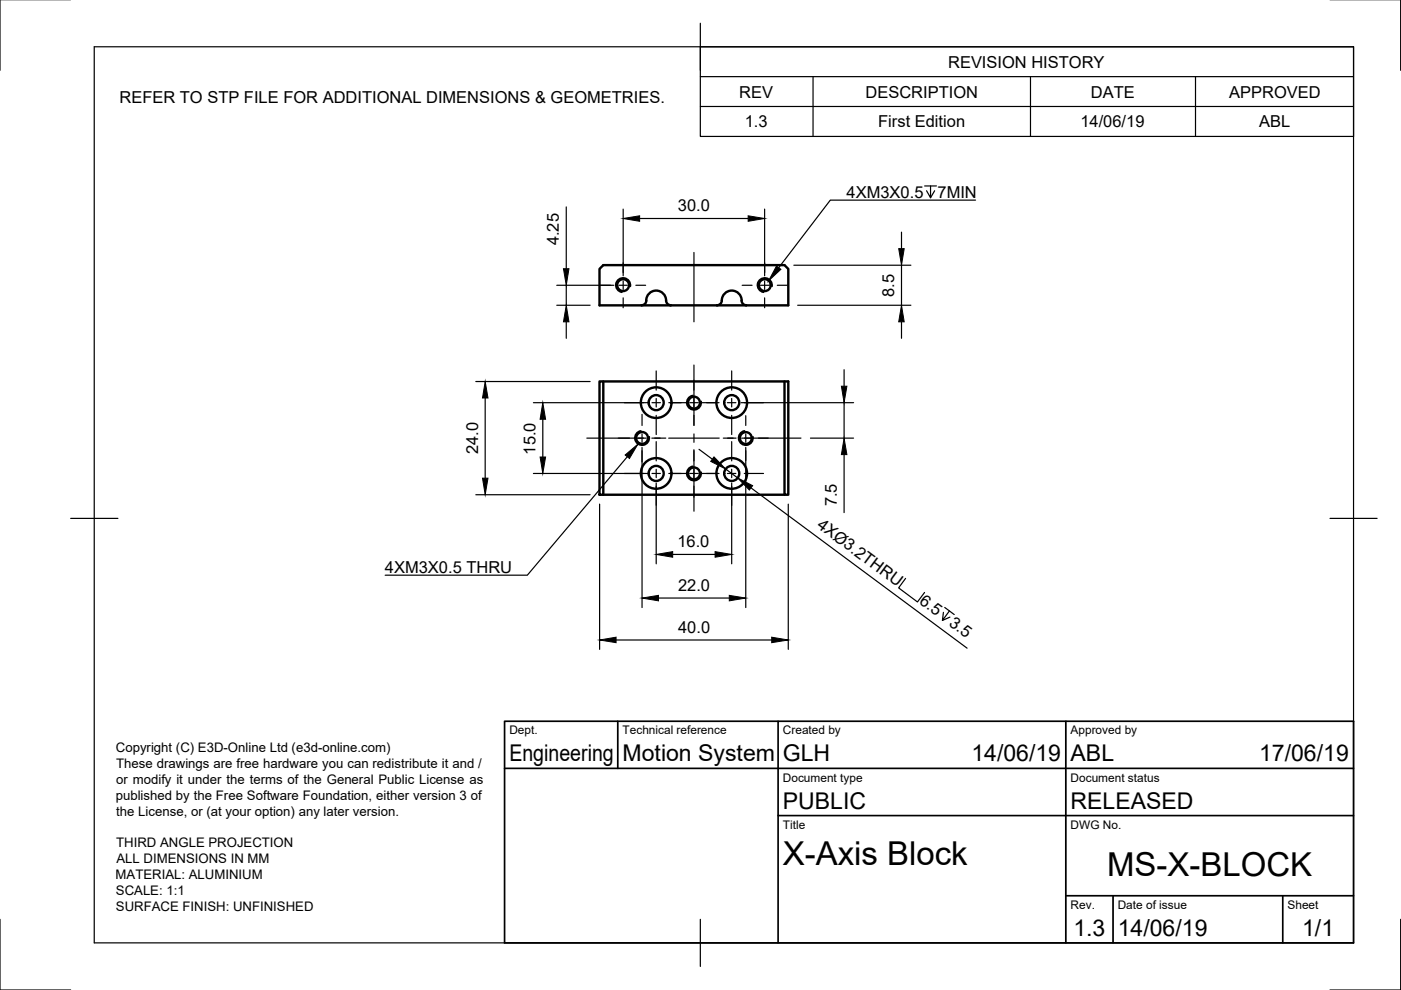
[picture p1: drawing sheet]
<svg xmlns="http://www.w3.org/2000/svg" width="297mm" height="210mm" viewBox="0 0 297 210" stroke-linecap="round" stroke-linejoin="round" font-family="sans-serif">
<!-- layer: Visible -->
<g fill="none" stroke="#000" stroke-width=".51">
<path d="M127.1 57l.8-.8h38.4l.8 .8v7.7h-40zM136 64.7a1.2 1.2 0 0 0 1.1-1.5 2.17 2.17 0 0 1 2.5-1.5 2.17 2.17 0 0 1 1.7 2.4l.5 .5 .4 .1M157.2 63.7a1.01 1.01 0 0 0 1 1M157.2 63.7a2.16 2.16 0 0 0-2.3-2.1 2.16 2.16 0 0 0-1.9 2.5l-.6 .5-.4 .1M127.1 80.9h.8v24h-.8zM127.9 80.9h39.2v24h-.8v-24M127.9 104.9h38.4"/>
<circle cx="132.1" cy="60.5" r="1.26"/>
<circle cx="162.1" cy="60.5" r="1.26"/>
<circle cx="136.1" cy="92.9" r="1.26"/>
<circle cx="139.1" cy="85.4" r="3.2"/>
<circle cx="139.1" cy="85.4" r="1.6"/>
<circle cx="147.1" cy="85.4" r="1.26"/>
<circle cx="155.1" cy="85.4" r="3.2"/>
<circle cx="155.1" cy="85.4" r="1.6"/>
<circle cx="158.1" cy="92.9" r="1.26"/>
<circle cx="139.1" cy="100.4" r="3.2"/>
<circle cx="139.1" cy="100.4" r="1.6"/>
<circle cx="147.1" cy="100.4" r="1.26"/>
<circle cx="155.1" cy="100.4" r="3.2"/>
<circle cx="155.1" cy="100.4" r="1.6"/>
</g>
<!-- layer: Visible Narrow -->
<path d="M133.6 60.7a1.54 1.54 0 0 0-1.2-1.8 1.54 1.54 0 0 0-1.8 1.3 1.54 1.54 0 0 0 1.2 1.8M163.7 60.7a1.54 1.54 0 0 0-1.3-1.8 1.54 1.54 0 0 0-1.8 1.3 1.54 1.54 0 0 0 1.3 1.8M135.9 91.4a1.53 1.53 0 0 0-1.3 1.7 1.53 1.53 0 0 0 1.8 1.3 1.53 1.53 0 0 0 1.2-1.8M146.9 98.9a1.53 1.53 0 0 0-1.3 1.7 1.53 1.53 0 0 0 1.8 1.3 1.53 1.53 0 0 0 1.3-1.8M146.9 83.9a1.53 1.53 0 0 0-1.3 1.7 1.53 1.53 0 0 0 1.8 1.3 1.53 1.53 0 0 0 1.3-1.8M157.9 91.4a1.53 1.53 0 0 0-1.3 1.7 1.53 1.53 0 0 0 1.8 1.3 1.53 1.53 0 0 0 1.2-1.8" fill="none" stroke="#000" stroke-width=".36"/>
<!-- layer: Border -->
<path d="M0 -.1v15M297 -.1v15M20 9.9h267v190h-267zM148.5 4.9v10M15 109.9h10M282 109.9h10M0 194.9v15h15M148.5 194.9v10M297 194.9v15h-15" fill="none" stroke="#000" stroke-width=".25"/>
<!-- layer: TitleBlock -->
<path d="M107 152.9h180v47h-180zM131 152.9v10M165 152.9v47M226 152.9v47M107 162.9h180M165 172.9h122M226 189.9h61M236 189.9v10M272 189.9v10" fill="none" stroke="#000" stroke-width=".36"/>
<!-- layer: BOM -->
<path d="M148.5 9.9h138.5v19h-138.5zM148.5 16.2h138.5M172.4 16.2v12.7M218.5 16.2v12.7M253.5 16.2v12.7M148.5 22.6h138.5" fill="none" stroke="#000" stroke-width=".25"/>
<!-- layer: Dimensions -->
<g fill="none" stroke="#000" stroke-width=".25">
<path d="M120.1 43.9v13.1M132.1 44.3v14.2M135.6 46.3h23M162.1 44.3v14.2M168.3 56.2h24.8M191.1 49.2v3.5M191.1 56.2v8.5M118 64.7h7.1M118 60.5h12.1M120.1 60.5v4.2M120.1 68.2v3.5M169.1 64.7h24"/>
<path d="M179 78.4v3.5M191.1 68.2v3.5M100.9 80.9h24.2M102.9 84.4v17M113.1 85.4h24M115.1 88.9v8M136.1 94.9v33.9M148.2 95.3l2.8 2.1M153.8 99.4l2.6 1.9M157.1 85.4h23.9M158.1 94.9v33.9M171.8 92.9h9.2"/>
<path d="M179 85.4v7.5M179 96.4v12.3M100.9 104.9h24.2M113.1 100.4h24M127.1 106.9v30.8M139.1 102.4v17.1M142.6 117.6h9M155.1 102.4v17.1M159.2 103.4l45.8 34M167.1 106.9v30.8M130.6 135.7h33M139.6 126.8h15"/>
<path d="M192 122.6l-1.5 2 4 3 1.5-2M200.3 128.8l2 1.5M201.3 129.5l-1.5 2 .2-1.7M201.4 130.8l-1.6 .7"/>
</g>
<g fill="#000" stroke="#000" stroke-width=".21">
<path d="M119.5 57h1.1l-.5 3.5zM132.1 46.3l3.5-.5v1.1zM158.6 45.8l3.5 .5-3.5 .6zM190.5 52.7h1.2l-.6 3.5zM120.1 64.7l.5 3.5h-1.1zM191.1 64.7l.6 3.5h-1.2zM102.9 80.9l.6 3.5h-1.2zM115.1 85.4l.6 3.5h-1.2zM114.5 96.9h1.2l-.6 3.5zM151.4 96.9l2.4 2.5-3.1-1.6zM178.4 81.9h1.2l-.6 3.5zM179 92.9l.6 3.5h-1.2z"/>
<path d="M102.3 101.4h1.2l-.6 3.5zM139.1 117.6l3.5-.6v1.1zM151.6 117l3.5 .6-3.5 .5zM156.4 101.3l3.2 1.7-.7 .9zM127.1 135.7l3.5-.6v1.2zM136.1 126.8l3.5-.6v1.2zM154.6 126.2l3.5 .6-3.5 .6zM163.6 135.1l3.5 .6-3.5 .6z"/>
</g>
<!-- layer: Center Lines -->
<g fill="none" stroke="#000" stroke-width=".25">
<path d="M132.1 55.7v2.1M132.1 59.6v1.8M147.1 53.5v14.7M162.1 55.7v2.1M162.1 59.6v1.8M127.4 60.5h2.1M131.2 60.5h1.8M132.1 63.2v2M134.8 60.5h2.1M139.1 78.6v4.1M147.1 77.4v12.8M155.1 78.6v4.1"/>
<path d="M157.4 60.5h2M161.2 60.5h1.8M162.1 63.2v2M164.8 60.5h2.1M124.4 92.9h12.6M132.4 85.4h4M136.1 87.9v2.3M136.1 92v1.8M136.1 95.6v2.3M138.2 92.9h3M138.2 85.4h1.8M139.1 84.5v1.8"/>
<path d="M139.1 88.1v4M139.1 93.6v4.1M139.1 99.5v1.8M141.8 92.9h10.7M141.8 85.4h4.1M146.2 85.4h1.8M147.1 92v1.8M147.1 95.3v13.1M148.4 85.4h4M153.4 92.9h2.7M154.2 85.4h1.8M155.1 84.5v1.8"/>
<path d="M155.1 88.1v4M155.1 93.6v4.1M155.1 99.5v1.8M157.2 92.9h12.6M157.8 85.4h4.1M158.1 88.1v2.1M158.1 92v1.8M158.1 95.6v2.1M132.4 100.4h4M138.2 100.4h1.8M139.1 103.1v4M141.8 100.4h4.1"/>
<path d="M146.2 100.4h1.8M148.4 100.4h4M154.2 100.4h1.8M155.1 103.1v4M157.8 100.4h4.1"/>
</g>
<!-- layer: Annotations -->
<path d="M196 39.4h2.5M197.3 39.4v2.5l-.9-1.5M198.2 40.4l-.9 1.5M206.8 42.4h-30.8l-10.9 14.4M133 96.8l-21.2 25.2h-30.1" fill="none" stroke="#000" stroke-width=".25"/>
<path d="M164.6 56.4l1 .7-2.6 2.4zM132.5 96.5l2.8-2.3-1.8 3z" fill="#000" stroke="#000" stroke-width=".21"/>
<g font-size="7">
<text x="166" y="183.4">X-Axis Block</text>
<text x="234.7" y="185.8">MS-X-BLOCK</text>
</g>
<g font-size="4.9">
<text x="108" y="161.4">Engineering</text>
<text x="132" y="161.4">Motion System</text>
<text x="166" y="161.4">GLH</text>
<text x="206" y="161.4">14/06/19</text>
<text x="227" y="161.4">ABL</text>
<text x="267" y="161.4">17/06/19</text>
<text x="166" y="171.4">PUBLIC</text>
<text x="227" y="171.4">RELEASED</text>
<text x="227.6" y="198.5">1.3</text>
<text x="237" y="198.4">14/06/19</text>
<text x="276.1" y="198.6">1/1</text>
</g>
<g font-size="3.5">
<text x="201" y="14.3">REVISION HISTORY</text>
<text x="25.3" y="21.9">REFER TO STP FILE FOR ADDITIONAL DIMENSIONS &amp; GEOMETRIES.</text>
<text x="156.7" y="20.7">REV</text>
<text x="183.5" y="20.7">DESCRIPTION</text>
<text x="231.3" y="20.7">DATE</text>
<text x="260.6" y="20.7">APPROVED</text>
<text x="157.9" y="27">1.3</text>
<text x="186.2" y="27">First Edition</text>
<text x="229.1" y="27">14/06/19</text>
<text x="267" y="27">ABL</text>
<text x="179.5" y="41.9">4XM3X0.5</text>
<text x="198.8" y="41.9">7MIN</text>
<text x="143.7" y="44.8">30.0</text>
<text x="118.5" y="52" transform="rotate(-90 118.5 52)">4.25</text>
<text x="189.6" y="62.9" transform="rotate(-90 189.6 62.9)">8.5</text>
<text x="101.3" y="96.3" transform="rotate(-90 101.3 96.3)">24.0</text>
<text x="113.5" y="96.4" transform="rotate(-90 113.5 96.4)">15.0</text>
<text x="177.4" y="107.4" transform="rotate(-90 177.4 107.4)">7.5</text>
<text x="173" y="111.7" transform="rotate(37 173 111.7)">4XØ3.2THRU</text>
<text x="143.6" y="116">16.0</text>
<text x="81.6" y="121.5">4XM3X0.5 THRU</text>
<text x="143.8" y="125.3">22.0</text>
<text x="194.7" y="127.8" transform="rotate(36 194.7 127.8)">6.5</text>
<text x="143.8" y="134.1">40.0</text>
<text x="201" y="132.4" transform="rotate(37 201 132.4)">3.5</text>
</g>
<g font-size="2.8">
<text x="24.6" y="159.4">Copyright (C) E3D-Online Ltd (e3d-online.com)</text>
<text x="24.6" y="166.2">or modify it under the terms of the General Public License as</text>
<text x="24.6" y="162.8">These drawings are free hardware you can redistribute it and /</text>
<text x="24.5" y="169.6">published by the Free Software Foundation, either version 3 of</text>
<text x="24.7" y="172.9">the License, or (at your option) any later version.</text>
<text x="24.6" y="179.6">THIRD ANGLE PROJECTION</text>
<text x="24.7" y="183">ALL DIMENSIONS IN MM</text>
<text x="24.5" y="186.3">MATERIAL: ALUMINIUM</text>
<text x="24.6" y="189.7">SCALE: 1:1</text>
<text x="24.6" y="193.1">SURFACE FINISH: UNFINISHED</text>
</g>
<g font-size="2.5">
<text x="108" y="155.7">Dept.</text>
<text x="132" y="155.7">Technical reference</text>
<text x="166" y="155.7">Created by</text>
<text x="227" y="155.7">Approved by</text>
<text x="166" y="165.7">Document type</text>
<text x="227" y="165.7">Document status</text>
<text x="166" y="175.7">Title</text>
<text x="227" y="175.7">DWG No.</text>
<text x="227" y="192.7">Rev.</text>
<text x="237" y="192.7">Date of issue</text>
<text x="273" y="192.7">Sheet</text>
</g>
</svg>
